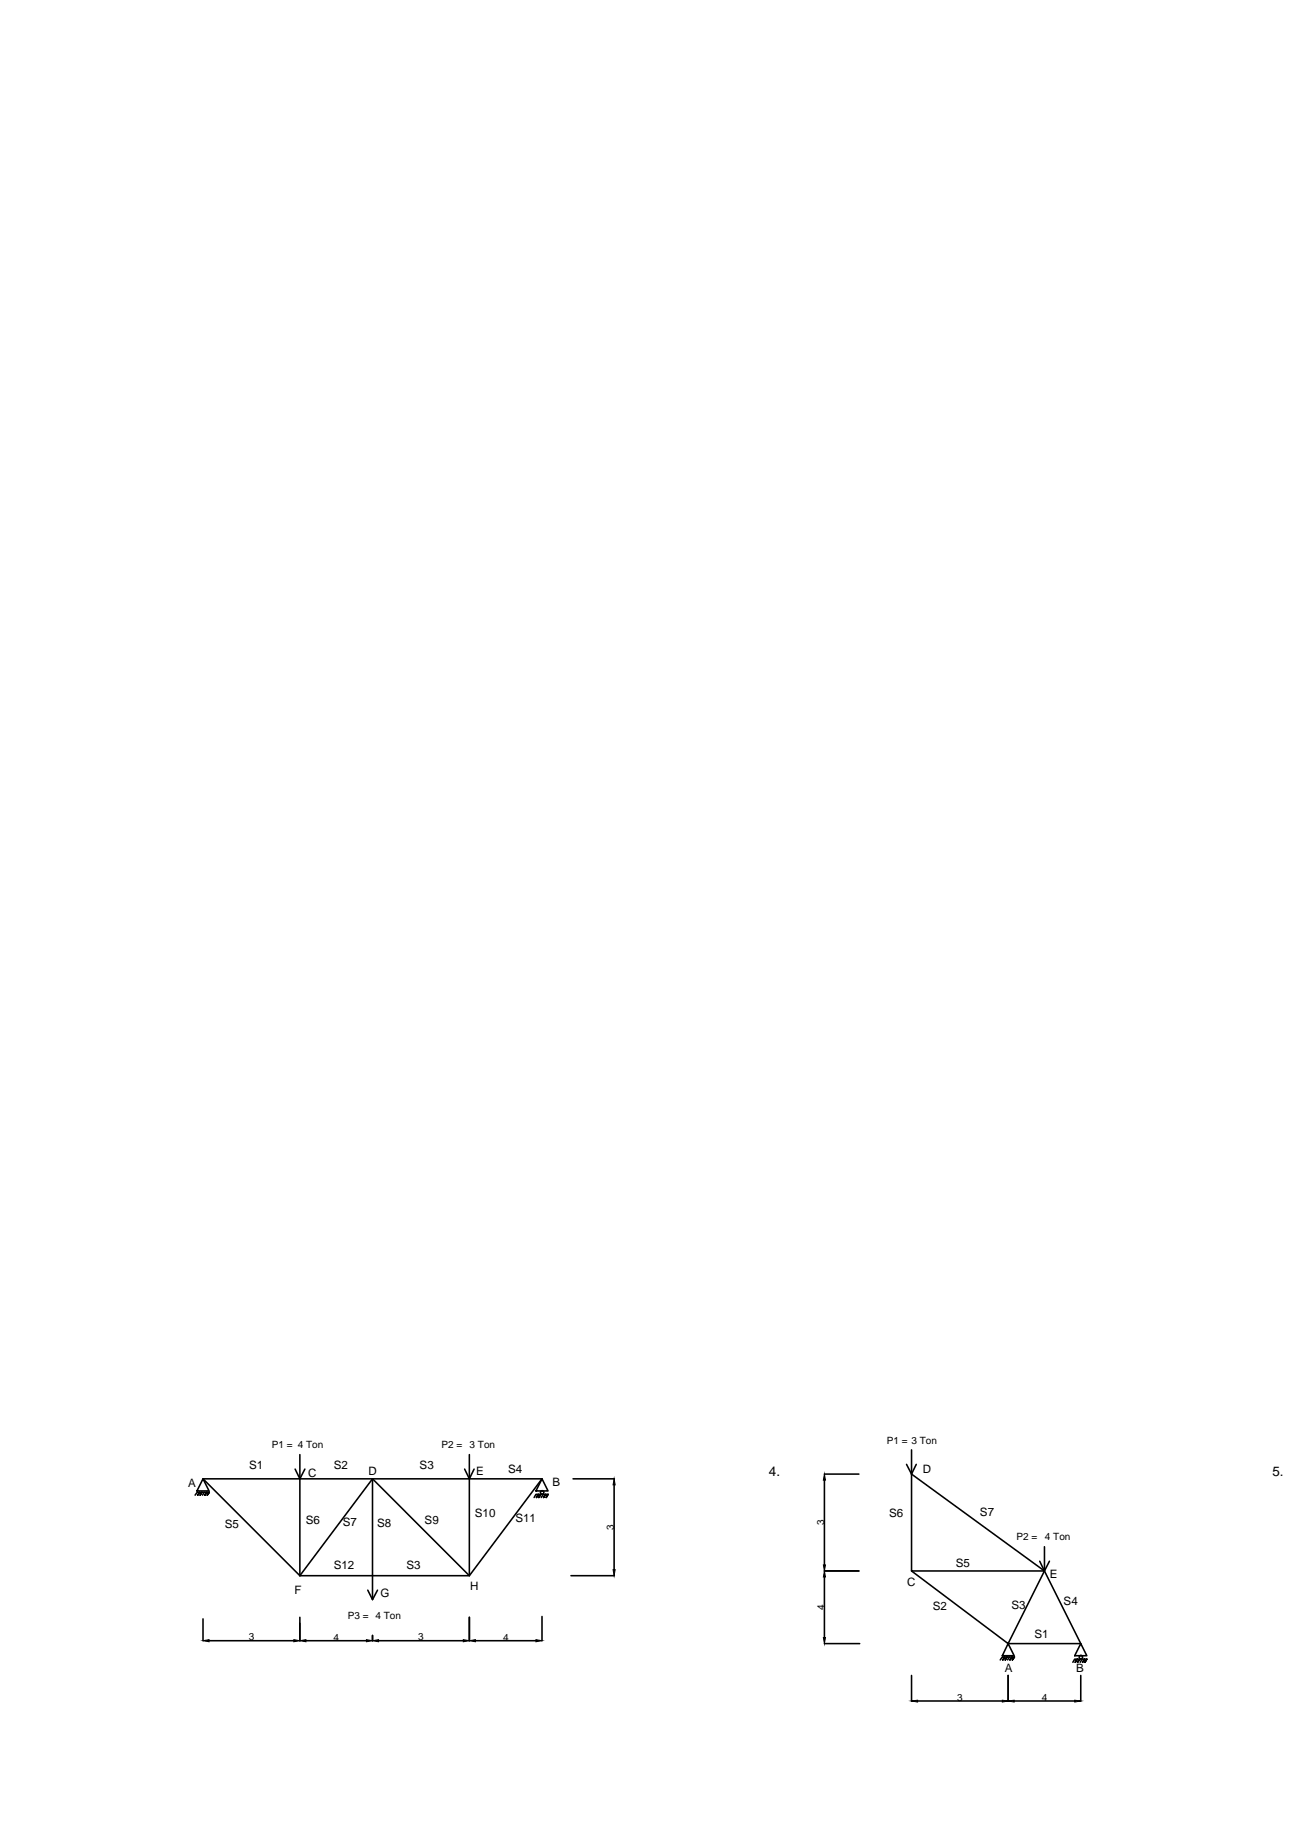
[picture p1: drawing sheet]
<svg xmlns="http://www.w3.org/2000/svg" width="210mm" height="297mm" viewBox="0 0 210 297" stroke-linecap="round" stroke-linejoin="round" font-family="sans-serif">
<!-- layer: 0 -->
<g fill="none" stroke="#000" stroke-width=".25">
<path d="M32.7 237.8h54.5l-11.7 15.6h-27.3zM32.7 237.8l.9 2h-1.9zM32.9 240l-.3 .5M33.7 240h-2l-.3 .5M47.5 236.3l.7 1.5 .8-1.5M48.2 233.9v19.5M59.9 237.8v19.5M74.7 236.3l.8 1.5 .8-1.5M75.5 233.9v19.5l-15.6-15.6-11.7 15.6M87.2 237.8l1 2h-2zM92.2 237.8h6.6M98.8 238.8v13.6"/>
<path d="M132.6 237.1h5.5M132.6 238v13.7M145.8 235.5l.8 1.6 .8-1.6M146.6 237.1v15.5h21.4l5.8 11.7h-11.6M146.6 237.1l21.4 15.5-5.8 11.7-15.6-11.7M146.6 233.2v3.9M31.8 240.5l.3-.5-.3 .5M32.2 240.5l.3-.5-.3 .5M32.9 240.5l.4-.5-.4 .5M33.3 240.5l.4-.5-.4 .5M59.2 255.7l.7 1.6 .8-1.6M86.3 240.8l.3-.5-.3 .5"/>
<path d="M86.7 240.8l.3-.5-.3 .5M87.2 260v3.9M87.4 240.3l-.3 .5M87.4 240.8l.4-.5-.4 .5M87.9 240.8l.3-.5-.3 .5M88.2 240.3h-2l-.3 .5M91.8 253.4h7M132.6 252.6h5.5M132.6 253.6v9.8M167.2 251.1l.8 1.5 .8-1.5M168 248.8v3.8M32.7 260.4v3.5"/>
<path d="M33.6 263.9h13.7M48.2 260.1v3.8M49.2 263.9h9.7M59.9 263v.9M60.9 263.9h13.6M75.5 260.1v3.8M76.5 263.9h9.7M132.6 264.3h5.7M146.6 269.5v4.1M147.6 273.6h13.6M161.3 267l.3-.5-.3 .5M161.7 267l.3-.5-.3 .5"/>
<path d="M162.2 264.3l.9 2h-1.9zM162.2 269.5v4.1M162.4 266.5l-.3 .5M162.4 267l.4-.5-.4 .5M162.8 267l.4-.5-.4 .5M163.1 273.6h9.8M163.2 266.5h-2l-.3 .5M172.9 267.3l.4-.5-.4 .5M173.3 267.3l.4-.5-.4 .5M173.8 264.3l1 2h-1.9zM173.8 269.5v4.1M174 266.8l-.2 .5"/>
<path d="M174.1 267.3l.3-.5-.3 .5M174.5 267.3l.3-.5-.3 .5M174.8 266.8h-1.9l-.3 .5"/>
<circle cx="87.2" cy="240" r=".28"/>
<circle cx="173.9" cy="266.5" r=".28"/>
</g>
<g fill="#000" stroke="#000" stroke-width=".16">
<path d="M98.8 237.8l.1 1h-.3zM132.6 237.1l.2 .9h-.4zM98.6 252.4h.3l-.1 1zM132.4 251.7h.4l-.2 .9zM132.6 252.6l.2 1h-.4zM32.7 263.9l.9-.2v.3zM47.3 263.7l.9 .2-.9 .1zM48.2 263.9l1-.2v.3zM58.9 263.7l1 .2-1 .1zM59.9 263.9l1-.2v.3zM74.5 263.7l1 .2-1 .1zM75.5 263.9l1-.2v.3z"/>
<path d="M86.2 263.7l1 .2-1 .1zM132.4 263.4h.4l-.2 .9zM146.6 273.6l1-.2v.3zM161.2 273.4l1 .2-1 .1zM162.2 273.6l.9-.2v.3zM172.9 273.4l.9 .2-.9 .1z"/>
</g>
<g font-size="2.2">
<text x="123.7" y="237.3">4.</text>
<text x="204.7" y="237.3">5.</text>
</g>
<g font-size="1.9">
<text x="30.2" y="239.1">A</text>
<text x="40.1" y="236.2">S1</text>
<text x="49.6" y="237.5">C</text>
<text x="53.7" y="236.2">S2</text>
<text x="59.3" y="237.2">D</text>
<text x="67.5" y="236.2">S3</text>
<text x="76.6" y="237.2">E</text>
<text x="81.7" y="236.9">S4</text>
<text x="88.9" y="238.9">B</text>
<text x="148.4" y="236.9">D</text>
<text x="36.2" y="245.7">S5</text>
<text x="49.2" y="245.2">S6</text>
<text x="55.1" y="245.4">S7</text>
<text x="60.7" y="245.6">S8</text>
<text x="68.3" y="245">S9</text>
<text x="76.4" y="244">S10</text>
<text x="82.9" y="244.8">S11</text>
<text x="143" y="244">S6</text>
<text x="157.6" y="243.8">S7</text>
<text x="153.7" y="252">S5</text>
<text x="47.4" y="256.4">F</text>
<text x="53.7" y="252.3">S12</text>
<text x="61.2" y="256.8">G</text>
<text x="65.4" y="252.3">S3</text>
<text x="75.6" y="255.8">H</text>
<text x="145.9" y="255.1">C</text>
<text x="168.8" y="253.7">E</text>
<text x="150" y="259">S2</text>
<text x="162.7" y="258.8">S3</text>
<text x="166.4" y="263.4">S1</text>
<text x="171.1" y="258.2">S4</text>
<text x="161.6" y="268.8">A</text>
<text x="173.1" y="268.8">B</text>
</g>
<g font-size="1.6">
<text x="43.7" y="232.9">P1 = 4 Ton</text>
<text x="71" y="232.9">P2 =</text>
<text x="75.5" y="232.9">3 Ton</text>
<text x="142.7" y="232.2">P1 = 3 Ton</text>
<text x="132.6" y="245.3" transform="rotate(-90 132.6 245.3)">3</text>
<text x="98.7" y="246" transform="rotate(-90 98.7 246)">3</text>
<text x="163.5" y="247.7">P2 =</text>
<text x="168.1" y="247.7">4 Ton</text>
<text x="40" y="263.8">3</text>
<text x="53.7" y="263.9">4</text>
<text x="55.9" y="260.3">P3 = 4 Ton</text>
<text x="67.2" y="263.8">3</text>
<text x="80.9" y="263.9">4</text>
<text x="132.6" y="258.9" transform="rotate(-90 132.6 258.9)">4</text>
<text x="153.9" y="273.6">3</text>
<text x="167.6" y="273.6">4</text>
</g>
</svg>
